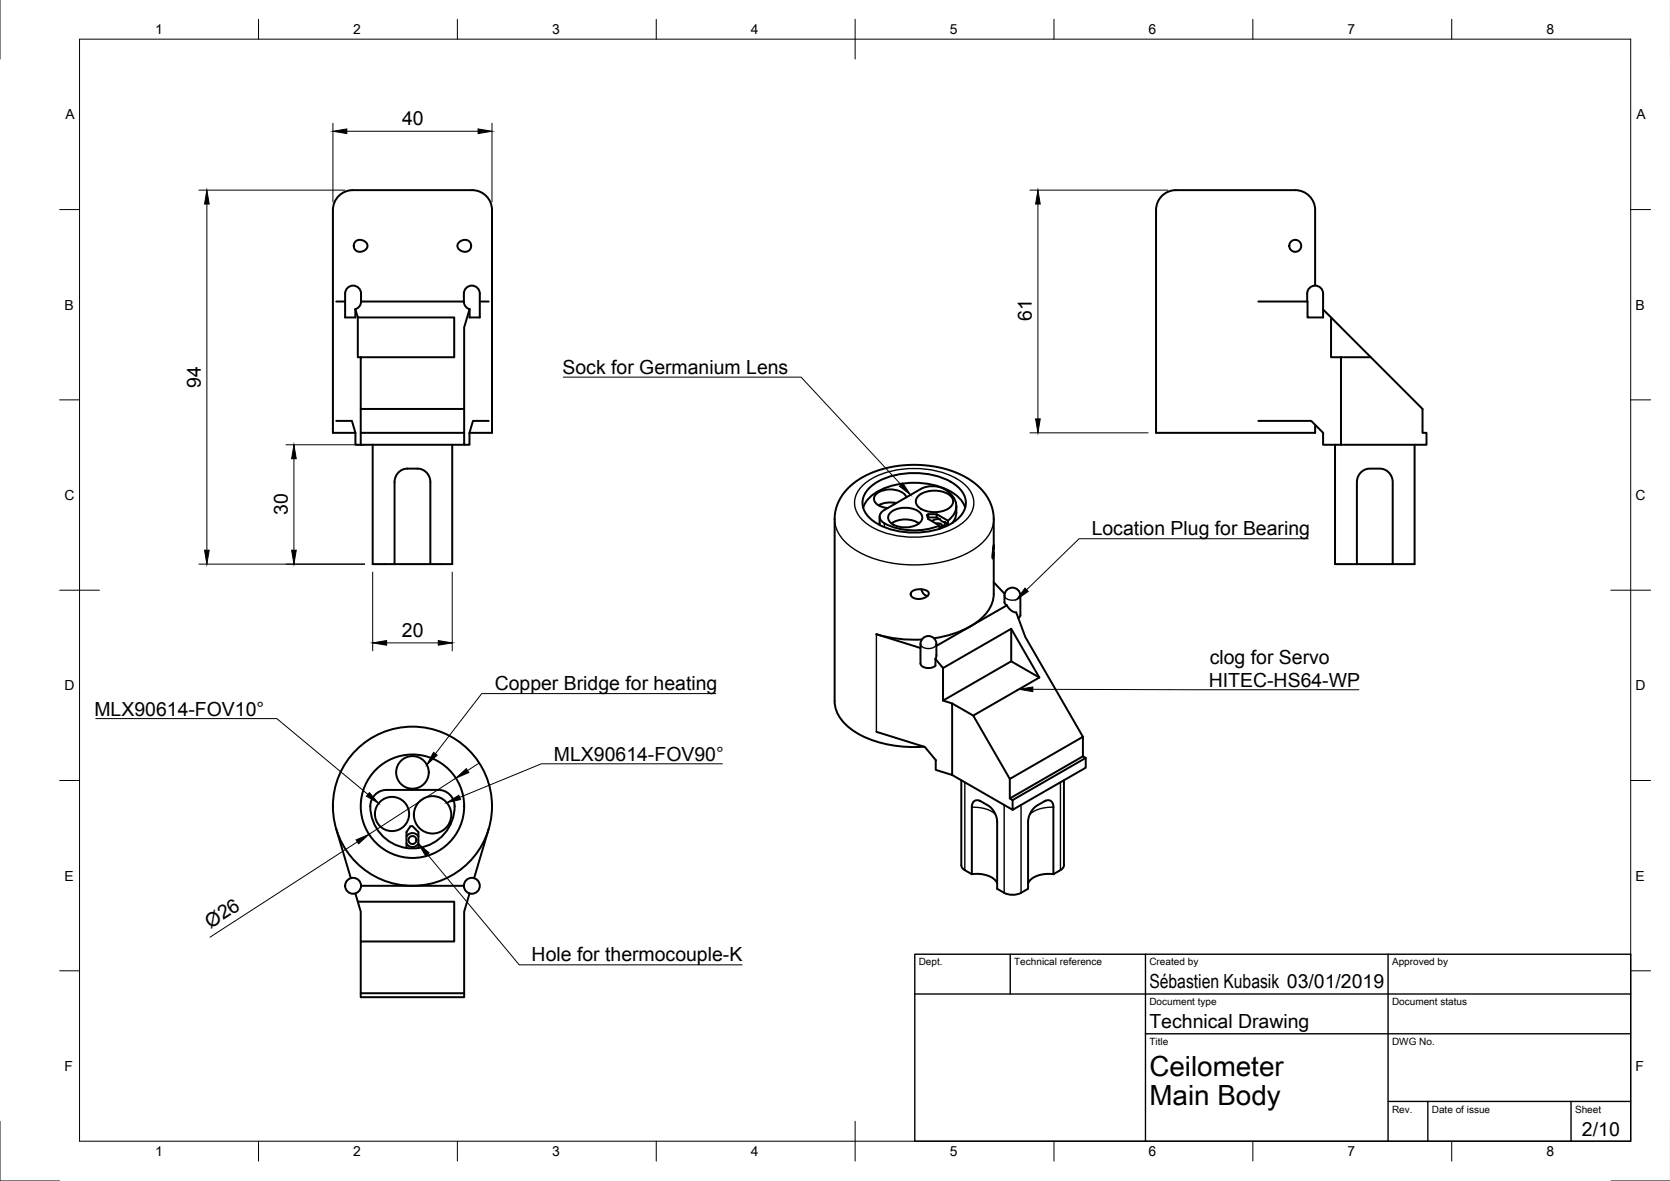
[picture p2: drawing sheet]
<svg xmlns="http://www.w3.org/2000/svg" width="420mm" height="297mm" viewBox="0 0 420 297" stroke-linecap="round" stroke-linejoin="round" font-family="sans-serif">
<!-- layer: Visible -->
<g fill="none" stroke="#000" stroke-width=".5">
<path d="M84.6 75.8h2.2M86.8 73.8v6h2.6v-2M86.8 73.8a2 2 0 0 1 2-2 2 2 0 0 1 2 2v2M89.4 77.8l.6 2h24.3v10.1h-23.5v13h26v-20.6l1.3-4.5M89.4 60.7l1.1-.4 1.1 .3 .8 .8-.1 1-.5 .5-.7 .3-.7 .1-.7-.2-.5-.4-.2-.7 .1-.7zM90 79.8v10.1h.8M90.8 75.8h25.9M90.8 75.8l-.3 1.2-1.1 .8M115.5 61l1.1-.6 1.2 .1 .7 1-.2 1.1-.4 .5-.6 .2h-.7l-.8-.3-.4-.4-.3-.6v-.5zM116.7 75.8a3.6 3.6 0 0 1 .6-3.4 2 2 0 0 1 2.2-.4 2 2 0 0 1 1.2 1.8v6h-2.6v-2M116.7 75.8l.4 1.2 1 .8M120.7 75.8h2.2"/>
<path d="M316.6 75.8h12.4v4h3.9v-6a2 2 0 0 0-2-2 2 2 0 0 0-2 2v2M330.9 71.8v-19a5.3 5.3 0 0 0-5.6-5h-29.1a5.1 5.1 0 0 0-5.3 5v56.1h40v-2M332.9 77.8l25 25.1v6h1v3h-21.5M334.9 79.8v10.1h2.5v22h-4.5v-3l-3-3h-13.3M337.4 89.9h7.5M84.6 105.9h3.9l.9 3v3h1.4M89.4 108.9h-5.6v-56.1a5.3 5.3 0 0 1 5.5-5h29.2a5.2 5.2 0 0 1 5.3 5v56.1h-5.7M90.8 102.9v9M90.8 108.9h26M93.8 111.9v30h5.5v-21.1l.3-1.1 .7-1 1-.6 1.2-.2h2.8l1 .2 1.3 1.1 .6 1.3 .1 21.4M113.8 111.9v30h-5.5M116.8 102.9v9h-26"/>
<path d="M122.9 105.9h-3.9l-.9 3v3h-1.3M335.9 111.9v30h5.5M342.4 118.8l.7-.5 1-.4h3.5l1.6 .7 1 1.5 .2 1.1v20.7h-9v-20.8l.3-1.2zM355.9 111.9v30h-5.5M217.2 127.7a9 9 0 0 1 6.1-5.2 20.4 20.4 0 0 1 16.6 1.5 7.1 7.1 0 0 1 2.9 3.7M218.8 122.6a17.8 17.8 0 0 1 14-3.4 13.8 13.8 0 0 1 9.1 4.2 4.8 4.8 0 0 1-.7 6.9 17.8 17.8 0 0 1-14 3.5 13.8 13.8 0 0 1-9.1-4.3 4.8 4.8 0 0 1 .7-6.9zM221.3 129.9l.1 2.2M224.2 128.8a6.1 6.1 0 0 1 7.5 .4 1.8 1.8 0 0 1-.9 2.7 6.1 6.1 0 0 1-7-.8 1.61 1.61 0 0 1 .4-2.3zM224.3 131.7a6.5 6.5 0 0 1 6.9 0M225 126.4v.4M225.5 126.5l-2-.1-1.4 .2-1.1 .5M228 125.1a4.6 4.6 0 0 0-5.1-1.9 3.2 3.2 0 0 0-3 2.1 2.71 2.71 0 0 0 2.6 2.4l.8 .1"/>
<path d="M231.2 124.6a6.7 6.7 0 0 1 8.3 .5 1.97 1.97 0 0 1-1.1 2.9 6.8 6.8 0 0 1-7.6-.9 1.76 1.76 0 0 1 .4-2.5zM233.4 130.2l2.3-.1 .7 .5M233.5 130.1v-.8h2.2v.8M233.5 129.3l-.3 .2 .3 1 2.9 1.7v.8l2.1-1.2M235.5 131.7l1.2 .1 .3 .4-.1 .2M235.7 129.3l2.8 1.7v.8M236.4 130.6l.7 .6 .6 .1M236.4 130.6h-.9l-1 .5M237.7 131.3l.8 .5M237.7 131.3a1.15 1.15 0 0 1-1.3 1.3M238.5 131a4.2 4.2 0 0 0-.1-7.4 6.3 6.3 0 0 0-6.7-.6l-9.2 5.3a1.76 1.76 0 0 0-1.2 1.6 1.76 1.76 0 0 0 1.2 1.7 16.8 16.8 0 0 0 13.9 .6M240.6 127.3l-.1 2.5-.9 1.7"/>
<path d="M250 137.2v2.4l-.2 .9-.1-.8 .3-2.7v-7.1l-.4-2.1-.8-2.1-1.5-2.2-1.9-1.8-2.3-1.6-2.8-1.3-3.4-1.1-3.8-.6-3.8-.2-3.7 .3-3.7 .8-3.4 1.3-2.8 1.6-2.3 1.9-1.3 1.5-1.1 1.8-.7 1.9-.3 1.9v47.4a11.1 11.1 0 0 0 6.8 7.7 30.6 30.6 0 0 0 15.7 2.8M250 138.9v10.5a10 10 0 0 1-5.8 8.1 26.3 26.3 0 0 1-9.2 3M99.3 141.9h9M229.4 148.8l1.1-.5 1.5-.1 1.3 .4 .4 .7-.3 .6-.8 .5-1.9 .2-.9-.2-.5-.5-.2-.5zM231.8 148.2a1.97 1.97 0 0 0 1.5 1.7M250 146.5l2.8 2.9M253.3 152.3l1.2 1.3 1.2 .4 2.3 6.2 14.5 25.1-18.4 10.6-9.2-15.9 16.6-9.6-7.1-12.2-17.1 9.8-2-2.3M253.3 152.3l-17.7 10.2M254.4 158.2v8.1l7.1 4.1M256.7 149.8v4.9M256.7 154.7l-.5 .8M256.7 149.8a2 2 0 0 0-2-2 2 2 0 0 0-2 2l.1 1.9 .5 .6"/>
<path d="M231.9 160.8a33 33 0 0 1-11.4-1.3l11.1 3.5M232.2 160.6a2 2 0 0 1 2.2-.5 2 2 0 0 1 1.2 1.9v2.9l-.3 .8v1.7a2.74 2.74 0 0 1-3.6-.2l-.1-5.2 .1-.6zM237.3 168v8.2l2.3 .7v18l-4.2-1.3v-2.4l-2.7-3.3-12.2-3.8M239.6 176.9l5.3 3.1M254.4 166.3l-17.1 9.9M235.4 191.2h.1M239.6 194.9l15.2 8.8v-2.5l-.7-.4v-4.9M241.9 196.3v21.3a1.5 1.5 0 0 0 .8 1.3l1.8 1M267.7 196.3v21.3a1.5 1.5 0 0 1-.9 1.3l-1.8 1M272.5 190.2l.7 .4-18.4 10.6M272.5 190.2l-18.4 10.6M272.5 185.3v4.9"/>
<path d="M273.2 190.6v2.5l-18.4 10.6M84.6 208.5l3.7 12.4M102.3 213.3v-4l1-1.5h.5l1.5 1.5v4M102.3 212.2a1.75 1.75 0 0 0 3 0M102.3 210.4a1.75 1.75 0 0 1 3 0M105.3 213.3a10.3 10.3 0 0 0 8.8-12 4.1 4.1 0 0 0-3.8-2.6h-13a4.2 4.2 0 0 0-4.1 5.3 10.6 10.6 0 0 0 9.1 9.3M105.3 213.3h-3M122.9 208.5l-3.6 12.4M244.5 219.9v-17.1l.4-1.1 .5-.3 .6-.1 .7 .2 2.5 1.6 1 1.2 .6 1.6 .1 17.6a5.6 5.6 0 0 0 5.4 1.3l2.4-1.3v-16.8l.1-1.2 .7-1.4 .9-1.1 2.4-1.5 .8-.2 .9 .3 .5 1.2v17.1M244.5 219.9a6.9 6.9 0 0 1 6.1 1.7l.3 .5M246.5 201.4l.1 .1M263.1 201.4l-.3 .1"/>
<path d="M265 219.9a6.9 6.9 0 0 0-6 1.7l-.3 .5M89.4 224.7l.6 2.1h24.3v10h-23.5v13h26v-20.5l1.3-4.6M90 226.8l.8 2.5v7.5M90.8 222.8h25.9M90.8 249.8v1h26v-1"/>
<circle cx="325.9" cy="61.8" r="1.5"/>
<circle cx="103.8" cy="194.3" r="4.1"/>
<circle cx="98.6" cy="204.7" r="4.3"/>
<circle cx="103.8" cy="202.8" r="13"/>
<circle cx="103.8" cy="211.3" r="1"/>
<circle cx="103.8" cy="202.8" r="20"/>
<circle cx="108.8" cy="204.9" r="4.7"/>
<circle cx="88.8" cy="222.8" r="2"/>
<circle cx="118.7" cy="222.8" r="2"/>
</g>
<!-- layer: Visible Narrow -->
<path d="M210 130.6a10 10 0 0 0 5.8 8.1 31.4 31.4 0 0 0 28.4 0 10 10 0 0 0 5.8-8.1M217.2 121.9a20.3 20.3 0 0 1 15.1-4 17.2 17.2 0 0 1 11.3 4.9 5.6 5.6 0 0 1-.8 8.2 20.3 20.3 0 0 1-15.1 4 17.2 17.2 0 0 1-11.3-4.8 5.6 5.6 0 0 1 .8-8.3zM222.5 131.6v1M220.5 159.5v24.6M252.7 149.8a2.21 2.21 0 0 0 3.2 .9l.7-.5 .1-.4M231.6 162a2.21 2.21 0 0 0 3.2 .9l.7-.6 .1-.3M242.7 196.8v22.1M266.8 196.8v22.1M244.5 203l1.8 .1 1.7 .4 1.4 .6 1 .7M252.6 202.5v22.1M256.9 202.5v22.1M265 203l-1.9 .1-1.6 .4-1.4 .5-1 .9" fill="none" stroke="#000" stroke-width=".35"/>
<!-- layer: Border -->
<g fill="none" stroke="#000" stroke-width=".25">
<path d="M0 -.1v15M20 9.9h390.3v277.1h-390.3zM65 4.8v5.1M115.1 4.8v5.1M165.1 4.8v5.1M215.1 4.8v10.1M265.2 4.8v5.1M315.2 4.8v5.1M365.2 4.8v5.1M15 52.7h5M410.3 52.7h5M15 100.6h5"/>
<path d="M410.3 100.6h5M15 148.4h10M405.3 148.4h10M15 196.3h5M410.3 196.3h5M15 244.2h5M410.3 244.2h5M0 282v15h15M65 287v5M115.1 287v5M165.1 287v5M215.1 282v10"/>
<path d="M265.2 287v5M315.2 287v5M365.2 287v5M405.3 297h14.9"/>
</g>
<!-- layer: TitleBlock -->
<path d="M230.2 240h180.1v47h-180.1zM230.2 250h180.1M254.2 240v10M288.2 240v47M349.2 240v47M288.2 260h122.1M349.2 277h61.1M359.2 277v10M395.3 277v10" fill="none" stroke="#000" stroke-width=".35"/>
<!-- layer: Annotations -->
<path d="M226.3 122.3l.8-.8 2 3zM257.9 147.9l.8 .9-2.9 2zM256.4 173.4l3.5-.6v1.2zM92.9 199.4l2.4 2.6-3.1-1.7zM109.1 189.2l.9 .7-2.6 2.5zM105.3 212.2l2.7 2.3-.9 .8zM112.4 201.9l3-1.9 .5 1.1z" fill="#000" stroke="#000" stroke-width=".25"/>
<path d="M141.7 94.9h59.8l25.2 27M329.2 135.5h-57.7l-13.2 12.8M180.1 174.4h-58.9l-11.7 15.2M259.9 173.4l82 .1M24.1 180.7h45.5l23 19.1M181.8 192.1h-45.6l-20.6 8.5M107.5 214.9l23.1 27.8h56.1" fill="none" stroke="#000" stroke-width=".25"/>
<!-- layer: Dimensions -->
<g fill="none" stroke="#000" stroke-width=".25">
<path d="M83.8 31v19.8M87.3 33h33M123.8 31v19.8M50 47.8h36.8M52 51.3v87.1M259.1 47.8h34.8M261.1 51.3v54.1M72 111.9h19.8M74 115.4v23M259.1 108.9h29.8M50 141.9h41.8M93.8 143.9v19.8"/>
<path d="M113.8 143.9v19.8M97.3 161.7h13M114.7 195.7l-21.9 14.1M120.6 191.9l-3 1.9M89.9 211.7l-37.1 24"/>
</g>
<path d="M83.8 33l3.5-.6v1.2zM120.3 32.4l3.5 .6-3.5 .6zM52 47.8l.6 3.5h-1.1zM261.1 47.8l.6 3.5h-1.2zM74 111.9l.5 3.5h-1.1zM260.5 105.4h1.2l-.6 3.5zM51.5 138.4h1.1l-.6 3.5zM73.4 138.4h1.1l-.5 3.5zM93.8 161.7l3.5-.6v1.2zM110.3 161.1l3.5 .6-3.5 .6zM114.7 195.7l2.6-2.4 .7 1zM89.6 211.3l3.2-1.5-2.6 2.4z" fill="#000" stroke="#000" stroke-width=".25"/>
<g font-size="7">
<text x="289.2" y="270.5">Ceilometer</text>
<text x="289.2" y="278">Main Body</text>
</g>
<g font-size="4.9">
<text x="101.1" y="31.5">40</text>
<text x="259.6" y="80.7" transform="rotate(-90 259.6 80.7)">61</text>
<text x="141.5" y="94.2">Sock for Germanium Lens</text>
<text x="50.5" y="97.6" transform="rotate(-90 50.5 97.6)">94</text>
<text x="72.4" y="129.6" transform="rotate(-90 72.4 129.6)">30</text>
<text x="274.7" y="134.5">Location Plug for Bearing</text>
<text x="101.1" y="160.1">20</text>
<text x="304.4" y="166.9">clog for Servo</text>
<text x="124.5" y="173.4">Copper Bridge for heating</text>
<text x="304.1" y="172.8">HITEC-HS64-WP</text>
<text x="23.8" y="180">MLX90614-FOV10°</text>
<text x="139.4" y="191.4">MLX90614-FOV90°</text>
<text x="53" y="233.6" transform="rotate(-33 53 233.6)">Ø26</text>
<text x="133.8" y="241.7">Hole for thermocouple-K</text>
<text x="289.2" y="248.5">Sébastien Kubasik 03/01/2019</text>
<text x="289.2" y="258.5">Technical Drawing</text>
<text x="398" y="285.6">2/10</text>
</g>
<g font-size="3.5">
<text x="39" y="8.6">1</text>
<text x="88.9" y="8.6">2</text>
<text x="138.9" y="8.6">3</text>
<text x="188.9" y="8.6">4</text>
<text x="239" y="8.6">5</text>
<text x="288.9" y="8.6">6</text>
<text x="339" y="8.6">7</text>
<text x="389.1" y="8.6">8</text>
<text x="16.4" y="30">A</text>
<text x="411.7" y="30">A</text>
<text x="16.2" y="77.9">B</text>
<text x="411.5" y="77.9">B</text>
<text x="16.3" y="125.8">C</text>
<text x="411.5" y="125.8">C</text>
<text x="16.2" y="173.6">D</text>
<text x="411.5" y="173.6">D</text>
<text x="16.3" y="221.5">E</text>
<text x="411.5" y="221.5">E</text>
<text x="16.3" y="269.4">F</text>
<text x="411.5" y="269.4">F</text>
<text x="39" y="290.8">1</text>
<text x="88.9" y="290.8">2</text>
<text x="138.9" y="290.8">3</text>
<text x="188.9" y="290.8">4</text>
<text x="239" y="290.8">5</text>
<text x="288.9" y="290.8">6</text>
<text x="339" y="290.8">7</text>
<text x="389.1" y="290.8">8</text>
</g>
<g font-size="2.5">
<text x="231.2" y="242.8">Dept.</text>
<text x="255.2" y="242.8">Technical reference</text>
<text x="289.2" y="242.8">Created by</text>
<text x="350.2" y="242.8">Approved by</text>
<text x="289.2" y="252.8">Document type</text>
<text x="350.2" y="252.8">Document status</text>
<text x="289.2" y="262.8">Title</text>
<text x="350.2" y="262.8">DWG No.</text>
<text x="350.2" y="279.8">Rev.</text>
<text x="360.2" y="279.8">Date of issue</text>
<text x="396.3" y="279.8">Sheet</text>
</g>
</svg>
